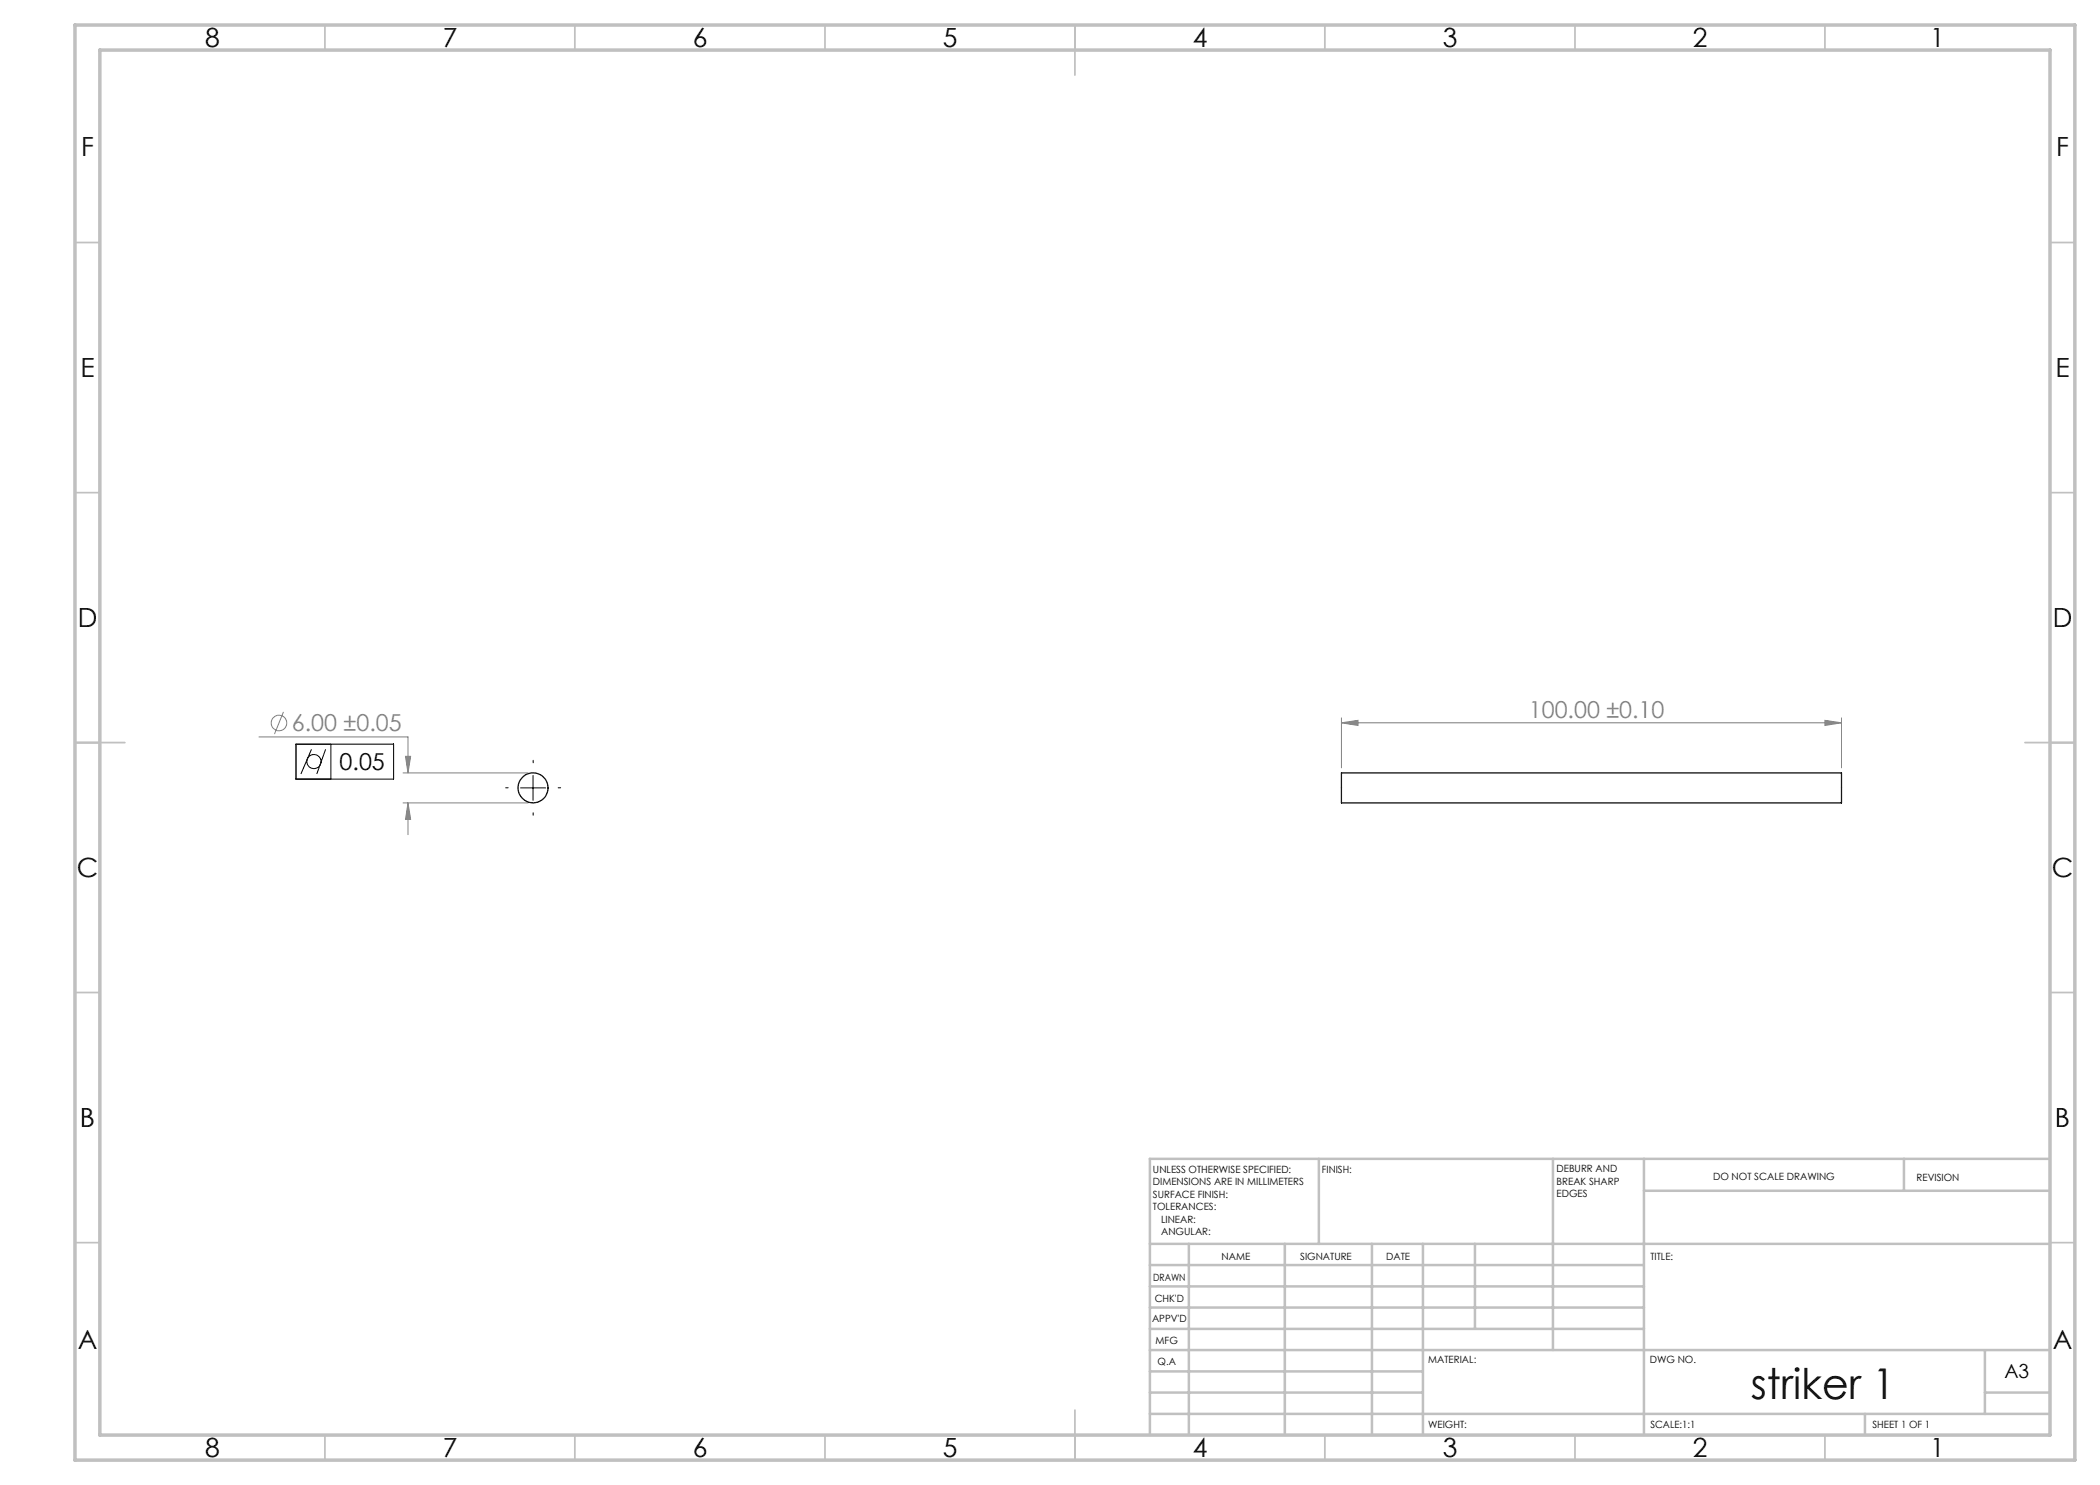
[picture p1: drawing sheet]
<svg xmlns="http://www.w3.org/2000/svg" width="420mm" height="297mm" viewBox="0 0 420 297" stroke-linecap="round" stroke-linejoin="round" font-family="sans-serif">
<g fill="none" stroke="#808080" stroke-width=".2">
<path d="M51.8 147.4h29.8v7.2M56.7 142.4l-1.8 4.4M80.6 154.6h25M81.1 151.3h1l-.5 3.3zM268.3 144.6l3.3-.5v1zM268.3 143.6v10M268.3 144.6h100M365 144.1l3.3 .5-3.3 .5zM368.3 143.6v10M80.6 160.6h25M81.6 160.6v6.3M81.6 160.6l.5 3.3h-1z"/>
<circle cx="55.8" cy="144.6" r="1.55"/>
</g>
<g fill="none" stroke="#000" stroke-width=".2">
<path d="M59.2 148.8h19.5v7h-19.5zM62.3 149.9l-2.1 4.9M65.1 149.9l-1.7 4.9M66.2 148.8v7M104.1 157.6h5M106.6 155.1v5"/>
<circle cx="62.8" cy="152.3" r="1.42"/>
</g>
<path d="M101.6 157.6h-.5M106.6 152.6v-.5M111.6 157.6h.5M106.6 162.6v.5" fill="none" stroke="#000" stroke-width=".2" stroke-dasharray="15.2 1.3 1.3 1.3"/>
<g fill="none" stroke="#c0c0c0" stroke-width=".35">
<path d="M65 5v5M115 5v5M165 5v5M215 5v10M265 5v5M315 5v5M365 5v5M15 48.5h5M410 48.5h5M15 98.5h5M410 98.5h5M15 148.5h10"/>
<path d="M405 148.5h10M15 198.5h5M410 198.5h5M15 248.5h5M410 248.5h5M65 287v5M115 287v5M165 287v5M215 282v10M265 287v5M315 287v5M365 287v5"/>
</g>
<g fill="none" stroke="#c0c0c0" stroke-width=".5">
<path d="M263.8 231.8v17M310.6 231.8v38.2M328.8 231.8v55.2M328.8 238.2h81.2M380.8 231.8v6.4M410 231.8h-180v55.2M230 248.8h180M230 257.3h98.8M230 253h98.8M237.8 248.8v38.2M257 248.8v38.2M274.4 248.8v38.2"/>
<path d="M284.6 248.8v38.2M295 248.8v17M230 265.8h98.8M230 261.5h98.8M230 278.5h54.6M230 274.3h54.6M230 270h180M397 278.5h13M397 270v12.8M230 282.8h180M373 282.8v4.2"/>
</g>
<path d="M15 5h400v287h-400zM20 10h390v277h-390z" fill="none" stroke="#c0c0c0" stroke-width=".7"/>
<g fill="#808080">
<path d="M365 144.1l3.3 .5-3.3 .5zM268.3 144.6l3.3-.5v1z"/>
<path d="M81.1 151.3h1l-.5 3.3zM81.6 160.6l.5 3.3h-1z"/>
</g>
<g fill="none" stroke="#000" stroke-width=".25">
<path d="M268.3 154.6h100v6h-100z"/>
<circle cx="106.6" cy="157.6" r="3"/>
</g>
<text font-size="8.5" x="350.2" y="279.7">striker 1</text>
<g font-size="5.3">
<text x="41" y="9.5">8</text>
<text x="88.5" y="9.5">7</text>
<text x="138.5" y="9.5">6</text>
<text x="188.5" y="9.5">5</text>
<text x="238.5" y="9.5">4</text>
<text x="288.5" y="9.5">3</text>
<text x="338.5" y="9.5">2</text>
<text x="386" y="9.5">1</text>
<text x="16.2" y="31.2">F</text>
<text x="411.2" y="31.2">F</text>
<text x="16.1" y="75.5">E</text>
<text x="411.1" y="75.5">E</text>
<text x="15.5" y="125.5">D</text>
<text x="410.5" y="125.5">D</text>
<text x="15.4" y="175.5">C</text>
<text x="410.4" y="175.5">C</text>
<text x="16" y="225.5">B</text>
<text x="411" y="225.5">B</text>
<text x="15.5" y="269.7">A</text>
<text x="410.5" y="269.7">A</text>
<text x="41" y="291.5">8</text>
<text x="88.5" y="291.5">7</text>
<text x="138.5" y="291.5">6</text>
<text x="188.5" y="291.5">5</text>
<text x="238.5" y="291.5">4</text>
<text x="288.5" y="291.5">3</text>
<text x="338.5" y="291.5">2</text>
<text x="386" y="291.5">1</text>
</g>
<g font-size="4.7" fill="#808080">
<text x="305.8" y="143.5">100.00 ±0.10</text>
<text x="58.4" y="146.3">6.00 ±0.05</text>
</g>
<text font-size="4.7" x="67.9" y="154.1">0.05</text>
<text font-size="3.9" x="400.9" y="275.5">A3</text>
<g font-size="2">
<text x="230.6" y="234.6">UNLESS OTHERWISE SPECIFIED:</text>
<text x="230.6" y="237.1">DIMENSIONS ARE IN MILLIMETERS</text>
<text x="230.6" y="239.6">SURFACE FINISH:</text>
<text x="264.4" y="234.6">FINISH:</text>
<text x="311.3" y="234.5">DEBURR AND</text>
<text x="311.3" y="237">BREAK SHARP</text>
<text x="311.3" y="239.5">EDGES</text>
<text x="342.6" y="236">DO NOT SCALE DRAWING</text>
<text x="383.3" y="236.2">REVISION</text>
<text x="230.6" y="242.1">TOLERANCES:</text>
<text x="232.2" y="244.6">LINEAR:</text>
<text x="232.2" y="247.1">ANGULAR:</text>
<text x="244.3" y="252">NAME</text>
<text x="260" y="251.9">SIGNATURE</text>
<text x="277.2" y="251.9">DATE</text>
<text x="330.1" y="251.9">TITLE:</text>
<text x="230.6" y="256.1">DRAWN</text>
<text x="230.9" y="260.3">CHK'D</text>
<text x="230.4" y="264.4">APPV'D</text>
<text x="231.1" y="268.8">MFG</text>
<text x="231.5" y="273">Q.A</text>
<text x="285.6" y="272.5">MATERIAL:</text>
<text x="330" y="272.5">DWG NO.</text>
<text x="285.6" y="285.5">WEIGHT:</text>
<text x="330.1" y="285.6">SCALE:1:1</text>
<text x="374.5" y="285.6">SHEET 1 OF 1</text>
</g>
</svg>
